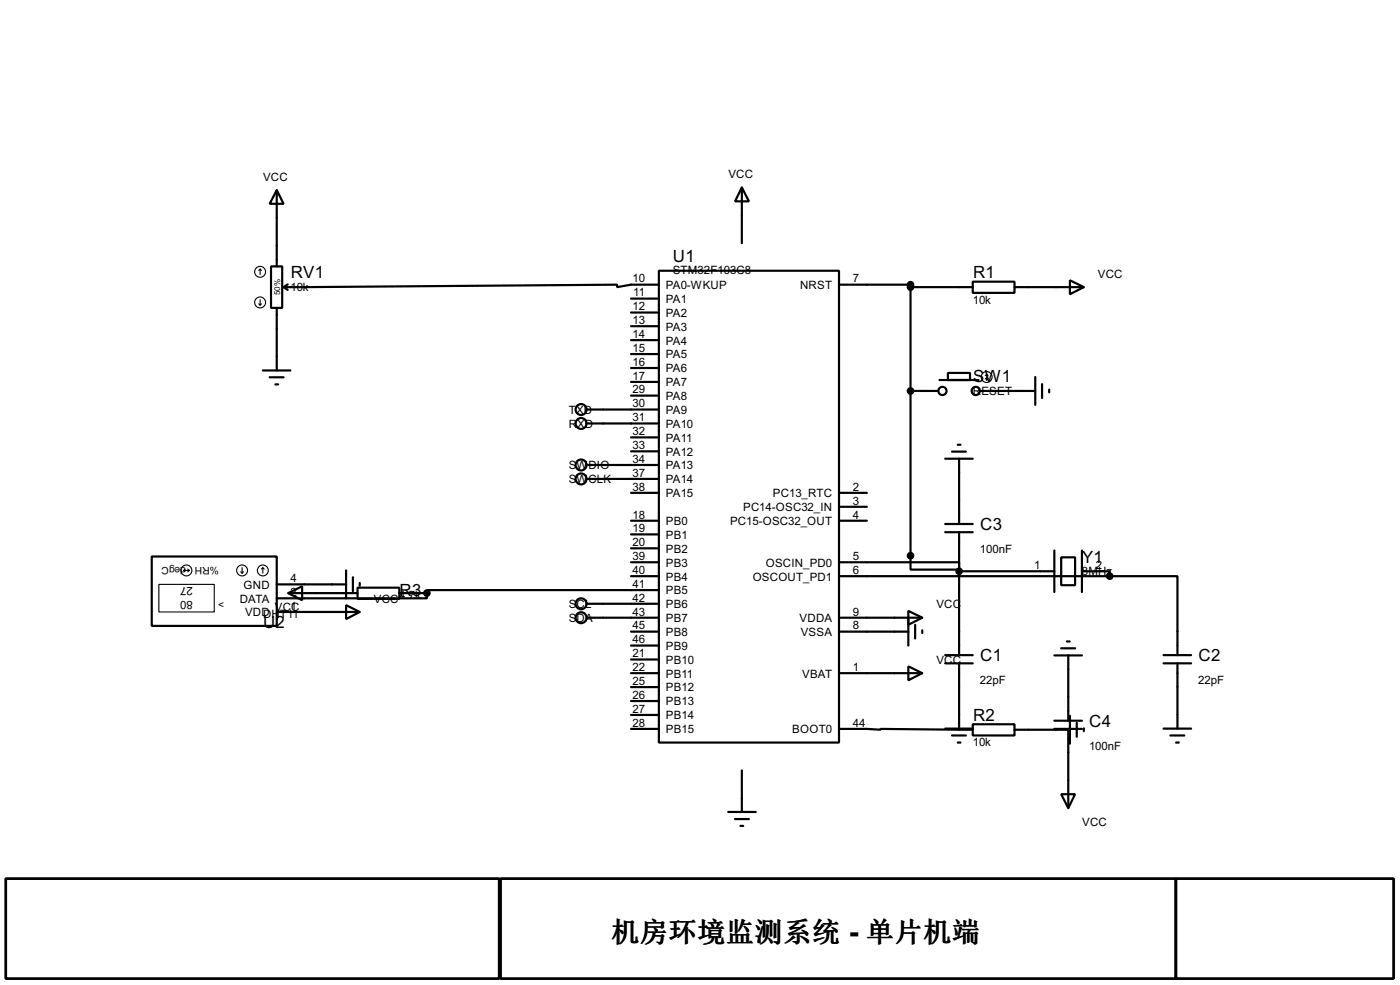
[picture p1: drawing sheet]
<svg xmlns="http://www.w3.org/2000/svg" width="256mm" height="180mm" viewBox="0 0 256 180" stroke-linecap="round" stroke-linejoin="round" font-family="sans-serif">
<path d="M1.1 160.8h90.4v18.3h-90.4zM91.7 160.8h123.7v18.3h-123.7zM215.4 160.8h39.9v18.3h-39.9z" fill="none" stroke="#000" stroke-width=".5"/>
<g fill="none" stroke="#000" stroke-width=".4">
<path d="M50.7 34.8l1.3 2.5h-2.6zM50.7 34.8v14M135.9 34.3l1.3 2.6h-2.5zM135.9 34.3v10.2M49.7 48.8h2v7.6h-2zM50.7 56.4v11.4M52 52.6l.7 .5M52.7 52.1l-.7 .5M115.6 57.2h5.1M115.6 54.7h5.1M115.6 59.7h5.1M120.7 49.6h33v86.3h-33z"/>
<path d="M120.7 52.1h-5.1l-2.5 .5v-.5l-61.1 .5M153.7 52.1h13.1v52.2h8.9v-6.9M166.8 52.6h11.4M178.2 51.6h7.7v2h-7.7zM185.9 52.6h12.7M196 51.3l2.6 1.3-2.6 1.3zM48.2 67.8h5M49.4 69.1h2.6M50.5 70.4h.5M107.5 75h13.2M107.5 77.5h13.2M115.6 62.3h5.1"/>
<path d="M115.6 64.8h5.1M115.6 67.4h5.1M115.6 69.9h5.1M115.6 72.4h5.1M166.8 71.6h5.1M172.1 69.6h7.2M173.7 68.3h4v1.3h-4zM179.5 71.6h10.2M189.7 69v5.1M190.9 70.3v2.6M192.2 71.3v.5M107.5 85.1h13.2"/>
<path d="M107.5 87.7h13.2M115.6 95.3h5.1M115.6 97.8h5.1M115.6 80.1h5.1M115.6 82.6h5.1M115.6 90.2h5.1M153.7 95.3h5.1M153.7 90.2h5.1M153.7 92.8h5.1M173.2 97.4h5M173.2 95.9h5M173.2 84h5"/>
<path d="M174.4 82.7h2.6M175.5 81.4h.5M175.7 84v11.9M27.8 101.9h22.9v12.7h-22.9zM50.7 112h15.2M50.7 107h12.7M52.8 108.6l2.6-1.3v2.6zM52.8 108.6h12.7M63.4 110.8l2.5 1.2-2.5 1.3zM63.4 104.4v5.1M64.7 105.7v2.5M65.5 107.6h7.7v2h-7.7z"/>
<path d="M65.9 106.7v.5M73.2 108.6h5M78.2 108.6v.9h-27.5M107.5 113.1h13.2M107.5 110.5h13.2M115.6 115.6h5.1M115.6 105.5h5.1M115.6 102.9h5.1M115.6 118.2h5.1M115.6 100.4h5.1M120.7 108h-42.5v.6M153.7 102.9h22v1.7"/>
<path d="M153.7 113.1h15.3M153.7 115.6h12.7M153.7 105.5h49.6M166.4 111.8l2.6 1.3-2.6 1.3zM166.4 113.1v5.1M167.7 114.4v2.5M169 115.4v.5M173.2 119.9h5M175.7 104.6v15.3M175.7 104.6h17.5M193.2 100.8v7.6M193.2 120h5"/>
<path d="M194.4 102h2.6v5.1h-2.6zM194.4 118.7h2.6M195.5 117.4h.5M195.7 120v11.9M198.2 104.6h5.1v.9M198.2 100.8v7.6M203.3 105.5h12.4v14.4M213.2 119.9h5M115.6 123.2h5.1M115.6 133.4h5.1M115.6 120.7h5.1M115.6 125.8h5.1"/>
<path d="M115.6 128.3h5.1M115.6 130.9h5.1M153.7 133.4h5.1l2.5 .2v-.2l16.9 .2M153.7 123.2h15.3M166.4 122l2.6 1.2-2.6 1.3zM173.2 121.4h5M173.2 133.4h5M174.4 134.6h2.6M175.5 135.9h.5M175.7 121.4v12M178.2 132.6h7.7v2h-7.7zM185.9 133.6h10.1"/>
<path d="M193.2 133.4h5M193.2 131.9h5M195.7 133.4v14.5M196 131v5.1M197.3 132.3v2.6M198.6 133.3v.5M213.2 121.4h5M213.2 133.4h5M214.4 134.6h2.6M215.5 135.9h.5M215.7 121.4v12M133.4 148.6h5.1"/>
<path d="M134.7 149.9h2.5M135.7 151.2h.5M135.9 141v7.6M194.4 145.4h2.6l-1.3 2.5z"/>
<circle cx="106.4" cy="75" r="1"/>
<circle cx="106.4" cy="77.5" r="1"/>
<circle cx="172.6" cy="71.6" r=".75"/>
<circle cx="178.7" cy="71.6" r=".75"/>
<circle cx="106.4" cy="85.1" r="1"/>
<circle cx="106.4" cy="87.7" r="1"/>
<circle cx="106.4" cy="110.5" r="1"/>
<circle cx="106.4" cy="113.1" r="1"/>
</g>
<g fill="none" stroke="#000" stroke-width=".2">
<path d="M47.4 55.6l.3 .3M47.7 49.3l-.3 .2M47.7 49.3l.2 .2M47.7 49.3v1M47.7 54.9v1M47.9 55.6l-.2 .3M180.5 69.3l.3 .3M180.8 68.5v1.1M180.8 68.5l-.3 .3M180.8 68.5l.2 .3M181 69.3l-.2 .3M29.1 107h10.2v5h-10.2z"/>
<path d="M33.7 104.4h1M33.7 104.4l.2 .3M33.9 104.2l-.2 .2M34.4 104.2l.3 .2M34.7 104.4l-.3 .3M44.1 104.7l.3 .2M44.4 103.9v1M44.6 104.7l-.2 .2M48.2 103.9l.2 .3M48.2 103.9l-.3 .3M48.2 103.9v1"/>
<circle cx="47.6" cy="49.8" r="1"/>
<circle cx="47.6" cy="55.4" r="1"/>
<circle cx="180.7" cy="69" r="1"/>
<circle cx="34.1" cy="104.4" r="1"/>
<circle cx="44.3" cy="104.4" r="1"/>
<circle cx="48.1" cy="104.4" r="1"/>
</g>
<g fill="#000" stroke="#000" stroke-width=".4">
<circle cx="166.8" cy="52.6" r=".5"/>
<circle cx="166.8" cy="52.1" r=".5"/>
<circle cx="166.8" cy="71.6" r=".5"/>
<circle cx="78.2" cy="108.6" r=".5"/>
<circle cx="166.8" cy="101.7" r=".5"/>
<circle cx="175.7" cy="104.6" r=".5"/>
<circle cx="203.3" cy="105.5" r=".5"/>
</g>
<text font-size="6" x="155.5" y="172.4">-</text>
<g font-size="5.2">
<text x="111.9" y="172.4">机房环境监测系统</text>
<text x="158.7" y="172.4">单片机端</text>
</g>
<g font-size="3.5">
<text x="123.3" y="48">U1</text>
<text x="53.3" y="51">RV1</text>
<text x="178.3" y="51">R1</text>
<text x="178.3" y="70">SW1</text>
<text x="179.6" y="97">C3</text>
<text x="198.3" y="103">Y1</text>
<text x="73.2" y="109">R3</text>
<text x="48.2" y="115">U2</text>
<text x="179.6" y="121">C1</text>
<text x="219.6" y="121">C2</text>
<text x="178.3" y="132">R2</text>
<text x="199.6" y="133">C4</text>
</g>
<g font-size="2.4">
<text x="48.2" y="33.1">VCC</text>
<text x="133.4" y="32.6">VCC</text>
<text x="53.2" y="53.2">10k</text>
<text x="115.9" y="51.7">10</text>
<text x="122" y="52.9">PA0-WKUP</text>
<text x="123.2" y="50.2">STM32F103C8</text>
<text x="146.6" y="52.9">NRST</text>
<text x="156.3" y="51.7">7</text>
<text x="201.1" y="50.8">VCC</text>
<text x="115.9" y="56.8">12</text>
<text x="115.9" y="59.3">13</text>
<text x="116" y="54.3">11</text>
<text x="122" y="58">PA2</text>
<text x="122" y="55.4">PA1</text>
<text x="178.2" y="55.6">10k</text>
<text x="115.9" y="61.9">14</text>
<text x="115.9" y="64.4">15</text>
<text x="122" y="60.5">PA3</text>
<text x="122" y="63.1">PA4</text>
<text x="122" y="65.6">PA5</text>
<text x="115.9" y="67">16</text>
<text x="115.9" y="69.5">17</text>
<text x="115.9" y="72">29</text>
<text x="122" y="68.1">PA6</text>
<text x="122" y="70.7">PA7</text>
<text x="104.2" y="75.8">TXD</text>
<text x="115.9" y="74.6">30</text>
<text x="115.9" y="77.1">31</text>
<text x="122" y="73.2">PA8</text>
<text x="122" y="75.8">PA9</text>
<text x="178.2" y="72.2">RESET</text>
<text x="104.2" y="78.3">RXD</text>
<text x="115.9" y="79.7">32</text>
<text x="115.9" y="82.2">33</text>
<text x="122" y="78.3">PA10</text>
<text x="122" y="80.8">PA11</text>
<text x="122" y="83.4">PA12</text>
<text x="104.2" y="85.9">SWDIO</text>
<text x="104.2" y="88.5">SWCLK</text>
<text x="115.9" y="84.7">34</text>
<text x="115.9" y="87.3">37</text>
<text x="115.9" y="89.8">38</text>
<text x="122" y="85.9">PA13</text>
<text x="122" y="88.5">PA14</text>
<text x="156.3" y="89.8">2</text>
<text x="115.9" y="94.9">18</text>
<text x="122" y="91">PA15</text>
<text x="136.1" y="93.6">PC14-OSC32_IN</text>
<text x="141.6" y="91">PC13_RTC</text>
<text x="156.3" y="92.4">3</text>
<text x="156.3" y="94.9">4</text>
<text x="115.9" y="97.4">19</text>
<text x="115.9" y="100">20</text>
<text x="122" y="96.1">PB0</text>
<text x="122" y="98.6">PB1</text>
<text x="122" y="101.2">PB2</text>
<text x="133.7" y="96.1">PC15-OSC32_OUT</text>
<text x="179.5" y="101.2">100nF</text>
<text x="35.3" y="107.4" transform="rotate(-180 35.3 107.4)">27</text>
<text x="44.6" y="107.8">GND</text>
<text x="53.2" y="106.6">4</text>
<text x="115.9" y="102.5">39</text>
<text x="115.9" y="105.1">40</text>
<text x="115.9" y="107.6">41</text>
<text x="122" y="103.7">PB3</text>
<text x="122" y="106.3">PB4</text>
<text x="137.9" y="106.3">OSCOUT_PD1</text>
<text x="140.3" y="103.7">OSCIN_PD0</text>
<text x="156.3" y="102.5">5</text>
<text x="156.3" y="105.1">6</text>
<text x="189.4" y="104.2">1</text>
<text x="198.2" y="105.2">8MHz</text>
<text x="200.8" y="104.2">2</text>
<text x="35.3" y="110" transform="rotate(-180 35.3 110)">80</text>
<text x="43.9" y="110.3">DATA</text>
<text x="44.9" y="112.8">VDD</text>
<text x="48.2" y="113.2">DH</text>
<text x="50.3" y="111.9">VC1C</text>
<text x="51.3" y="113.2">T11</text>
<text x="53.2" y="109.1">2</text>
<text x="68.5" y="110.3">VCC</text>
<text x="73.2" y="109.6">4.7k</text>
<text x="104.2" y="111.3">SCL</text>
<text x="104.2" y="113.9">SDA</text>
<text x="115.9" y="110.1">42</text>
<text x="115.9" y="112.7">43</text>
<text x="122" y="108.8">PB5</text>
<text x="122" y="111.3">PB6</text>
<text x="122" y="113.9">PB7</text>
<text x="146.5" y="113.9">VDDA</text>
<text x="156.3" y="112.7">9</text>
<text x="171.5" y="111.3">VCC</text>
<text x="115.9" y="115.2">45</text>
<text x="115.9" y="117.8">46</text>
<text x="122" y="116.4">PB8</text>
<text x="122" y="119">PB9</text>
<text x="146.7" y="116.4">VSSA</text>
<text x="156.3" y="115.2">8</text>
<text x="115.9" y="120.3">21</text>
<text x="115.9" y="122.8">22</text>
<text x="115.9" y="125.4">25</text>
<text x="122" y="121.5">PB10</text>
<text x="122" y="124">PB11</text>
<text x="146.9" y="124">VBAT</text>
<text x="156.3" y="122.8">1</text>
<text x="171.5" y="121.5">VCC</text>
<text x="179.5" y="125.2">22pF</text>
<text x="219.5" y="125.2">22pF</text>
<text x="115.9" y="127.9">26</text>
<text x="115.9" y="130.5">27</text>
<text x="122" y="126.6">PB12</text>
<text x="122" y="129.1">PB13</text>
<text x="122" y="131.7">PB14</text>
<text x="115.9" y="133">28</text>
<text x="122" y="134.2">PB15</text>
<text x="145.1" y="134.2">BOOT0</text>
<text x="156.3" y="133">44</text>
<text x="178.2" y="136.6">10k</text>
<text x="199.5" y="137.2">100nF</text>
<text x="198.2" y="151.2">VCC</text>
</g>
<g font-size="2.1">
<text x="34.1" y="103.7" transform="rotate(-180 34.1 103.7)">degC</text>
<text x="40.1" y="103.7" transform="rotate(-180 40.1 103.7)">%RH</text>
<text x="41.1" y="110" transform="rotate(-180 41.1 110)">&gt;</text>
</g>
<text font-size="1.7" x="51.3" y="54" transform="rotate(-90 51.3 54)">50%</text>
</svg>
